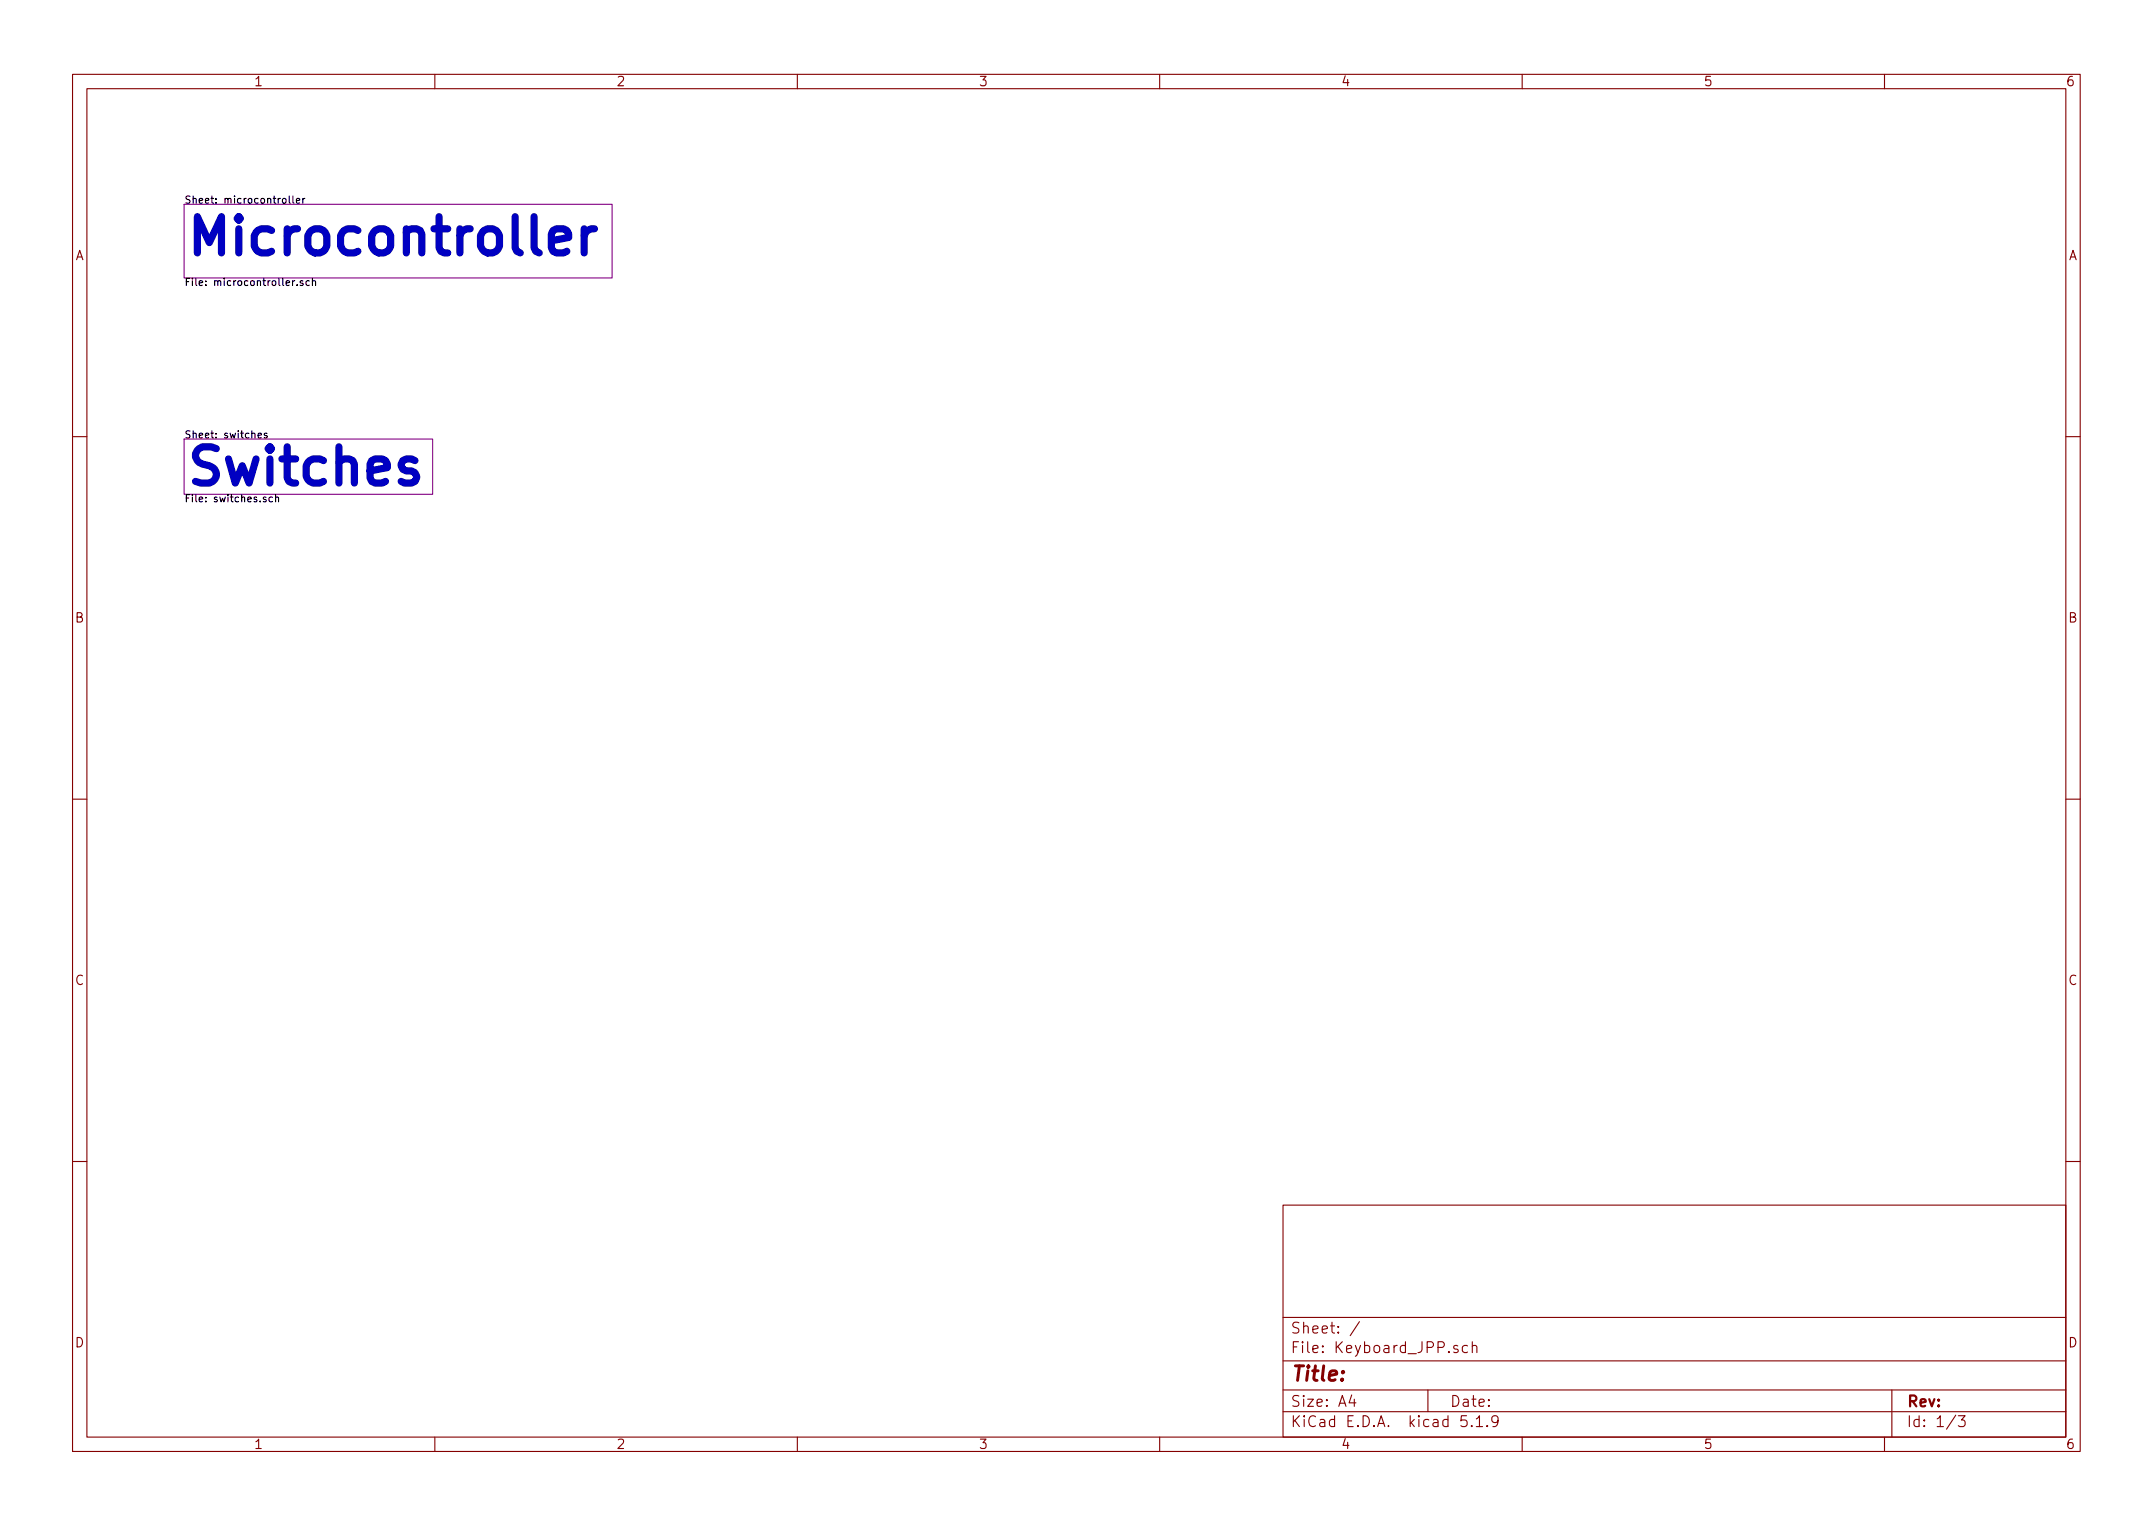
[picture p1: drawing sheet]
<svg xmlns="http://www.w3.org/2000/svg" width="297mm" height="210mm" viewBox="0 0 297 210" stroke-linecap="round" stroke-linejoin="round" font-family="sans-serif">
<g fill="none" stroke="#840000" stroke-width=".15">
<path d="M10 10.3h277v189.9h-277zM12 12.2h273v186.1h-273zM60 10.3v1.9M110 10.3v1.9M160 10.3v1.9M210 10.3v1.9M260 10.3v1.9M10 60.2h2M285 60.2h2M10 110.3h2M285 110.3h2M10 160.2h2"/>
<path d="M177 166.3h108v32h-108zM285 160.2h2M60 198.3v1.9M110 198.3v1.9M160 198.3v1.9M177 194.8h108M177 191.8h108M177 187.8h108M177 181.8h108M186.5 192.5l-.4 1h1M186.8 193v1M187.6 182.3l-1.3 2"/>
<path d="M197 191.8v3M201.1 185.7l-.3-.1-.2 .1v.2a.48 .48 0 0 0 .5 .3l.1 .1-.1 .2-.1 .1-.4-.1M202.3 195.3h-.7l-.1 .7h.1a.62 .62 0 0 1 .7 0l.1 .2-.1 .5-.2 .1h-.3l-.3-.1M202.5 185.7a.5 .5 0 0 0-.7 0v.6a.47 .47 0 0 0 .5 .3l.2-.1M203 196.7h.1l-.1 .1v-.1v.1M203.1 185.7a.38 .38 0 0 1 .7 .1v.8M203.1 185.1v1.5M203.7 195.8l.4-.5v1.5M203.7 196.8h.8M205.2 196.7h.1l-.1 .1-.1-.1h.1v.1M206.7 196l-.1 .2a.48 .48 0 0 1-.7-.1l-.1-.5a.48 .48 0 0 1 .8-.2v.1a1.19 1.19 0 0 1-.2 1.2l-.4 .1M210 198.3v1.9"/>
<path d="M260 198.3v1.9M261 191.8v6.5M269.8 195.2l-1.2 2M270.2 195.3h.9l-.5 .6 .4 .1 .1 .2-.1 .5-.2 .1h-.4l-.2-.1"/>
</g>
<path d="M25.4 28.2h59.1v10.1h-59.1zM25.4 60.6h34.3v7.6h-34.3z" fill="none" stroke="#840084" stroke-width=".15"/>
<g fill="none" stroke="#000" stroke-width=".15">
<path d="M39 27.5l.3-.1 .2 .2v.2l-.2 .2h-.3v-.2zM39.9 27v.9l.1 .1M40.4 38.7v.7M40.4 27v.9l.2 .1M40.7 38.7l-.3 .2M40.9 27.7l.5-.1-.1-.2h-.3l-.1 .1v.5h.4M41 39.3v.1M41.8 38.8l-.2-.1-.2 .2 .1 .1 .3 .1v.2h-.4M41.8 27.4v.6M42.1 27.4l-.3 .2M42.7 38.8l-.3-.1-.2 .2 .1 .4h.4M43.1 38.8h.4v.6"/>
<path d="M43.1 38.4v1"/>
</g>
<path d="M76.1 33.2l2.4-.4v-.5l-.3-.5-.5-.2h-.9l-.5 .2-.2 .5v1.9l.2 .5 .5 .2h.9l.5-.2M80.6 31.6v3.3M82 31.6a1.27 1.27 0 0 0-1.4 .9" fill="none" stroke="#0000c2" stroke-width=".99"/>
<g font-size="7" fill="#0000c2">
<text x="25.4" y="35.1">Microcontroller</text>
<text x="25.4" y="66.9">Switches</text>
</g>
<text font-size="2.8" fill="#840000" x="178" y="190.5">Title:</text>
<g font-size="2.1" fill="#840000">
<text x="178" y="184">Sheet: /</text>
<text x="178" y="186.7">File: Keyboard_JPP.sch</text>
<text x="178" y="196.9">KiCad E.D.A. kicad 5.1.9</text>
<text x="178" y="194.1">Size: A4</text>
<text x="200" y="194.1">Date:</text>
<text x="263" y="194.1">Rev:</text>
<text x="263" y="196.9">Id: 1/3</text>
</g>
<g font-size="1.8" fill="#840000">
<text x="35" y="11.9">1</text>
<text x="85" y="11.9">2</text>
<text x="135" y="11.9">3</text>
<text x="185" y="11.9">4</text>
<text x="235" y="11.9">5</text>
<text x="285" y="11.9">6</text>
<text x="10.4" y="35.9">A</text>
<text x="285.4" y="35.9">A</text>
<text x="10.4" y="85.9">B</text>
<text x="285.4" y="85.9">B</text>
<text x="10.4" y="135.9">C</text>
<text x="285.4" y="135.9">C</text>
<text x="10.4" y="185.9">D</text>
<text x="285.4" y="185.9">D</text>
<text x="35" y="199.9">1</text>
<text x="85" y="199.9">2</text>
<text x="135" y="199.9">3</text>
<text x="185" y="199.9">4</text>
<text x="235" y="199.9">5</text>
<text x="285" y="199.9">6</text>
</g>
<g font-size="1.4">
<text x="25.4" y="28.1">Sheet: microcontroller</text>
<text x="25.4" y="39.4">File: microcontroller.sch</text>
<text x="25.4" y="60.5">Sheet: switches</text>
<text x="25.4" y="69.3">File: switches.sch</text>
</g>
</svg>
